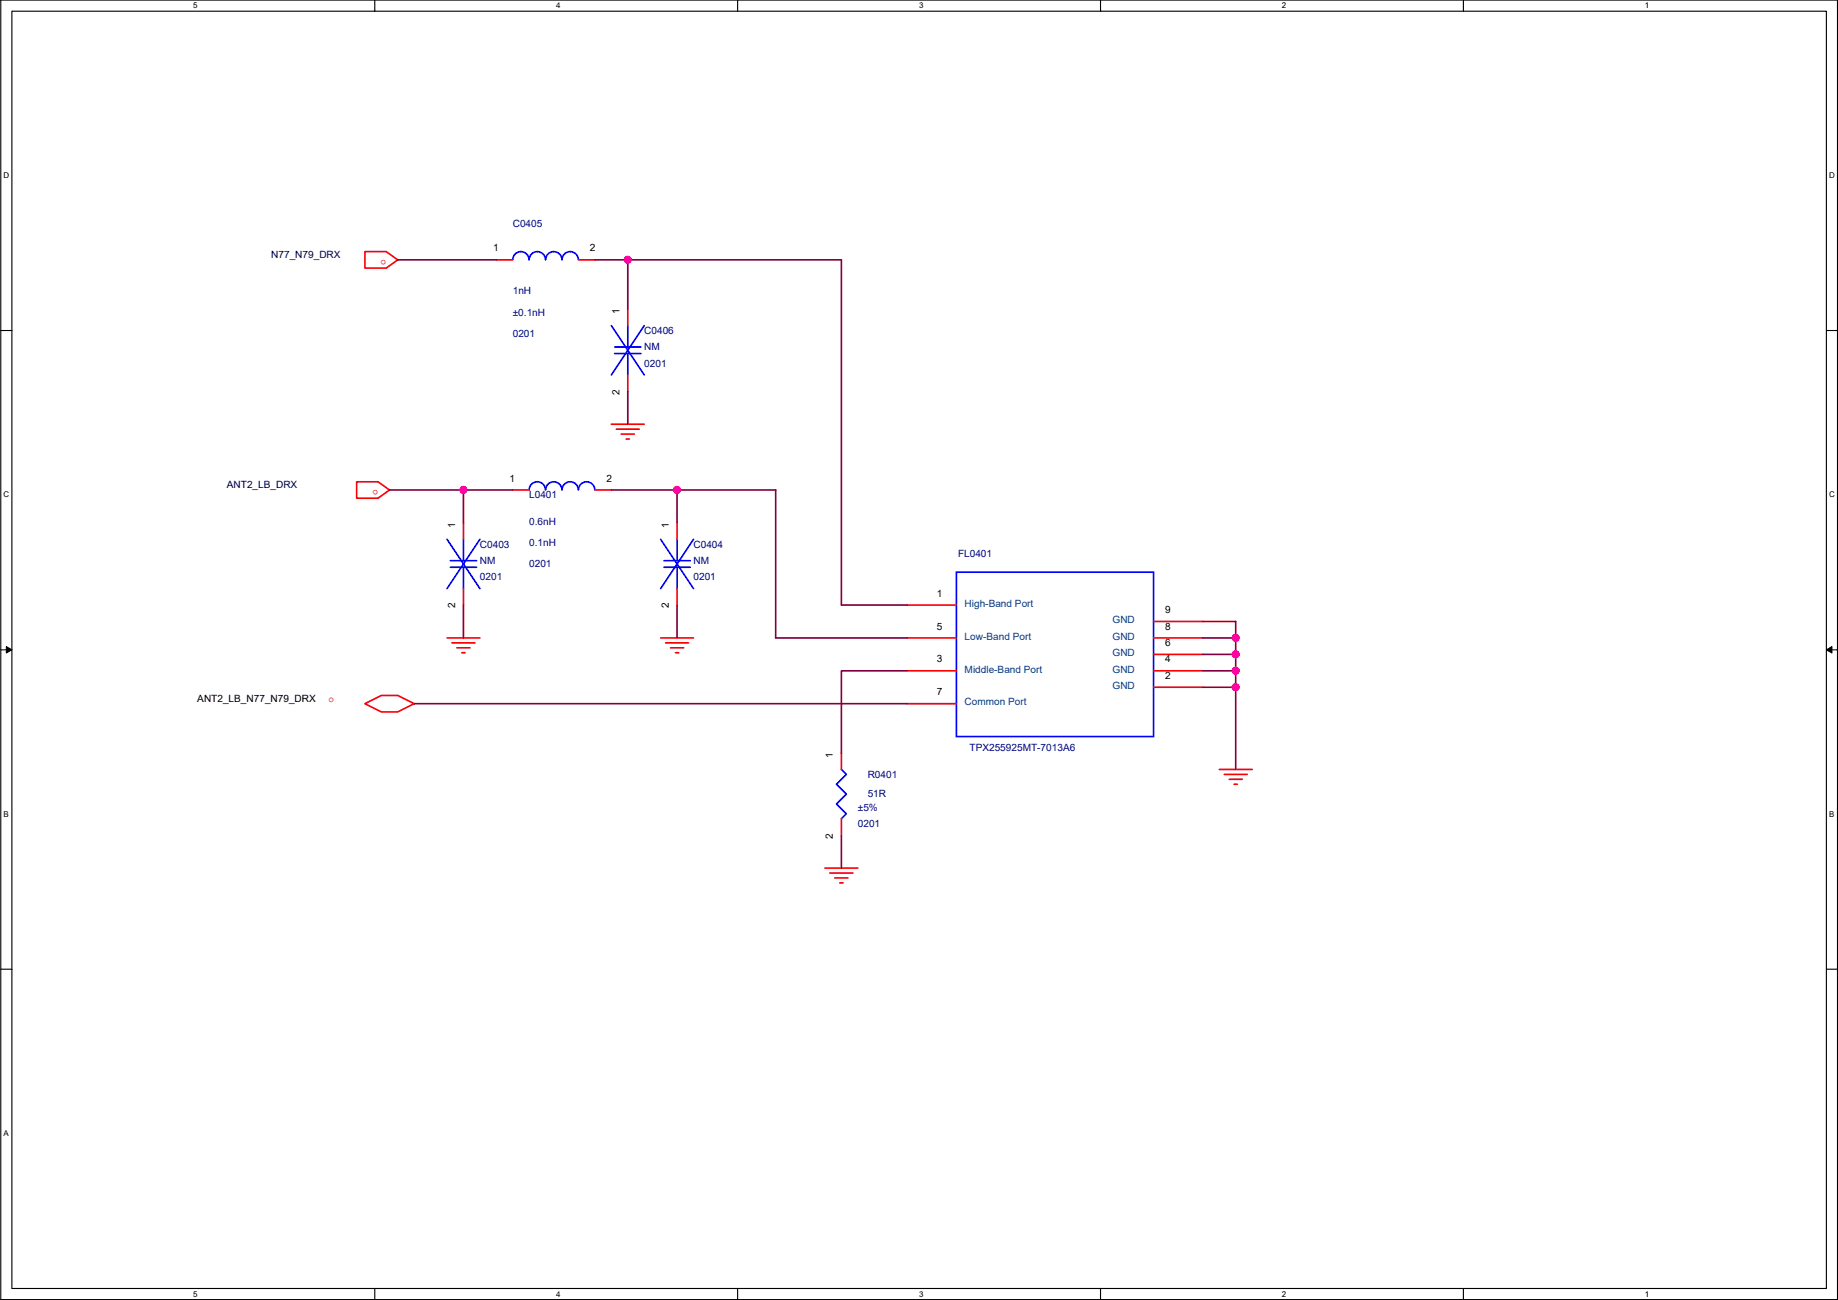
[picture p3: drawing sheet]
<svg xmlns="http://www.w3.org/2000/svg" width="420mm" height="297mm" viewBox="0 0 420 297" stroke-linecap="round" stroke-linejoin="round" font-family="sans-serif">
<path d="M.2 0h419.8v296.9h-419.8zM2.7 2.6h414.8v291.8h-414.8z" fill="none" stroke="#000" stroke-width=".25"/>
<g fill="#fff">
<path d="M44.2 .3h1v2h-1z"/>
<path d="M44.2 294.7h1v2h-1z"/>
</g>
<path d="M85.7 0v2.6M85.7 294.4v2.5" fill="none" stroke="#000" stroke-width=".25"/>
<g fill="#fff">
<path d="M127.1 .3h1v2h-1z"/>
<path d="M127.1 294.7h1v2h-1z"/>
</g>
<path d="M168.6 0v2.6M168.6 294.4v2.5" fill="none" stroke="#000" stroke-width=".25"/>
<g fill="#fff">
<path d="M210.1 .3h1v2h-1z"/>
<path d="M210.1 294.7h1v2h-1z"/>
</g>
<path d="M251.6 0v2.6M251.6 294.4v2.5" fill="none" stroke="#000" stroke-width=".25"/>
<g fill="#fff">
<path d="M293 .3h1v2h-1z"/>
<path d="M293 294.7h1v2h-1z"/>
</g>
<path d="M334.5 0v2.6M334.5 294.4v2.5" fill="none" stroke="#000" stroke-width=".25"/>
<g fill="#fff">
<path d="M376 .3h1v2h-1z"/>
<path d="M376 294.7h1v2h-1z"/>
<path d="M.8 39h1.3v2.1h-1.3z"/>
<path d="M418.1 39h1.3v2.1h-1.3z"/>
<path d="M.8 112h1.3v2h-1.3z"/>
<path d="M418.1 112h1.3v2h-1.3z"/>
</g>
<path d="M.2 75.5h2.5M417.5 75.5h2.5" fill="none" stroke="#000" stroke-width=".25"/>
<g fill="#fff">
<path d="M.8 185h1.2v2h-1.2z"/>
<path d="M418.1 185h1.2v2h-1.2z"/>
</g>
<path d="M.2 148.5h2.5M417.5 148.5h2.5" fill="none" stroke="#000" stroke-width=".25"/>
<path d="M1.4 147.7l1.3 .8-1.3 .7zM417.5 148.5l1.3-.8v1.5z" fill="#000" stroke="#000" stroke-width=".23"/>
<path d="M.8 257.9h1.2v2h-1.2z" fill="#fff"/>
<path d="M.2 221.4h2.5M417.5 221.4h2.5" fill="none" stroke="#000" stroke-width=".25"/>
<g fill="none" stroke="#f00" stroke-width=".38">
<path d="M83.4 57.5h4.9l2.6 1.9-2.6 1.9h-4.9zM113.5 59.4h3.7M132.2 59.4h3.8M143.5 70.6v3.8M139.8 96.9h7.5M140.9 98.1h5.2M142 99.2h3M143.5 85.7v3.7M81.5 110.1h4.9l2.6 1.9-2.6 1.8h-4.9zM105.9 119.5v3.7M117.2 112h3.8M136 112h3.8"/>
<path d="M143.1 100.3h.8M154.8 119.5v3.7M105.9 134.5v3.8M154.8 134.5v3.8M207.4 138.3h11.2M102.2 145.8h7.5M103.3 146.9h5.3M104.4 148h3.1M105.6 149.1h.7M151 145.8h7.5M152.1 146.9h5.3M153.3 148h3"/>
<path d="M154.4 149.1h.8M207.4 153.3h11.2M207.4 145.8h11.2M263.7 157h11.3M263.7 153.3h11.3M263.7 149.5h11.3M263.7 145.8h11.3M263.7 142h11.3M83.4 160.8l3.8-1.9h3.7l3.8 1.9-3.8 1.9h-3.7zM192.3 172.1v3.7M207.4 160.8h11.2M278.7 175.8h7.5"/>
<path d="M279.9 176.9h5.2M281 178.1h3M282.1 179.2h.8M188.6 198.3h7.5M189.7 199.5h5.3M192.3 187.1v3.7M190.8 200.6h3M192 201.7h.7"/>
</g>
<g fill="none" stroke="#00f" stroke-width=".38">
<path d="M120.9 59.3a1.86 1.86 0 0 0-1.8-1.8 1.86 1.86 0 0 0-1.9 1.8M124.7 59.3a1.86 1.86 0 0 0-1.9-1.8 1.86 1.86 0 0 0-1.8 1.8M132.2 59.3a1.88 1.88 0 0 0-1.9-1.8 1.88 1.88 0 0 0-1.8 1.8 1.86 1.86 0 0 0-1.9-1.8 1.86 1.86 0 0 0-1.9 1.8M139.8 74.4l7.5 11.3M140.5 79.3h6M143.5 74.4v4.9M147.3 74.4l-7.5 11.3M140.5 80.8h6M143.5 80.8v4.9M124.7 111.9a1.86 1.86 0 0 0-1.9-1.8 1.86 1.86 0 0 0-1.8 1.8M132.2 111.9a1.88 1.88 0 0 0-1.9-1.8 1.88 1.88 0 0 0-1.8 1.8 1.86 1.86 0 0 0-1.9-1.8 1.86 1.86 0 0 0-1.9 1.8M136 111.9a1.86 1.86 0 0 0-1.9-1.8 1.86 1.86 0 0 0-1.9 1.8"/>
<path d="M102.2 123.2l7.5 11.3M102.9 128.1h6.1M102.9 129.6h6.1M105.9 123.2v4.9M105.9 129.6v4.9M109.7 123.2l-7.5 11.3M151 123.2l7.5 11.3M151.8 128.1h6M151.8 129.6h6M154.8 123.2v4.9M154.8 129.6v4.9M158.5 123.2l-7.5 11.3"/>
<path d="M218.6 130.7h45.1v37.6h-45.1zM192.3 175.8l1.2 1.1-2.3 2.3 2.3 2.2-2.3 2.3 2.3 2.3-1.2 1.1"/>
</g>
<g fill="none" stroke="#800040" stroke-width=".38">
<path d="M90.9 59.4h22.6M136 59.4h7.5M143.5 70.6v-11.2h48.8v78.9h15.1M143.5 89.4v7.5M89 112h16.9M117.2 112h-11.3v7.5M139.8 112h15M154.8 112v7.5M154.8 112h22.5v33.8h30.1M105.9 138.3v7.5M154.8 138.3v7.5M207.4 153.3h-15.1v18.8"/>
<path d="M275 142h7.5v3.8M275 145.8h7.5M275 149.5h7.5M275 153.3h7.5M275 157h7.5M282.5 145.8v3.7M282.5 149.5v3.8M282.5 153.3v3.7M282.5 157v18.8M94.7 160.8h112.7M192.3 190.8v7.5"/>
</g>
<g fill="#f0f" stroke="#f0f" stroke-width=".38">
<circle cx="105.9" cy="111.9" r=".74"/>
<circle cx="154.8" cy="111.9" r=".74"/>
<circle cx="282.5" cy="145.7" r=".74"/>
<circle cx="282.5" cy="153.3" r=".74"/>
<circle cx="282.5" cy="149.5" r=".74"/>
<circle cx="282.5" cy="157" r=".74"/>
<circle cx="143.5" cy="59.4" r=".74"/>
</g>
<g font-size="2.3" fill="#000080">
<text x="117.2" y="51.9">C0405</text>
<text x="117.2" y="67.3">1nH</text>
<text x="117.2" y="72.2">±0.1nH</text>
<text x="117.2" y="77">0201</text>
<text x="147.3" y="76.3">C0406</text>
<text x="147.3" y="80.1">NM</text>
<text x="147.3" y="83.8">0201</text>
<text x="121" y="113.9">L0401</text>
<text x="121" y="119.9">0.6nH</text>
<text x="109.7" y="125.1">C0403</text>
<text x="121" y="124.7">0.1nH</text>
<text x="158.5" y="125.1">C0404</text>
<text x="109.7" y="128.9">NM</text>
<text x="121" y="129.6">0201</text>
<text x="158.5" y="128.9">NM</text>
<text x="219" y="127.4">FL0401</text>
<text x="109.7" y="132.6">0201</text>
<text x="158.5" y="132.6">0201</text>
<text x="221.6" y="171.7">TPX255925MT-7013A6</text>
<text x="198.3" y="177.7">R0401</text>
<text x="196.1" y="185.2">±5%</text>
<text x="198.3" y="182.2">51R</text>
<text x="196.1" y="189">0201</text>
</g>
<g font-size="2.3" fill="#000040">
<text x="62" y="59">N77_N79_DRX</text>
<text x="51.9" y="111.6">ANT2_LB_DRX</text>
</g>
<g font-size="2.3" fill="#f00">
<text x="88.3" y="59.3" transform="rotate(180 88.3 59.3)">o</text>
<text x="86.4" y="111.9" transform="rotate(180 86.4 111.9)">o</text>
<text x="75.1" y="160.5">o</text>
</g>
<g font-size="2.3">
<text x="112.7" y="57.5">1</text>
<text x="134.9" y="57.5">2</text>
<text x="141.6" y="71.8" transform="rotate(-90 141.6 71.8)">1</text>
<text x="141.6" y="90.2" transform="rotate(-90 141.6 90.2)">2</text>
<text x="116.5" y="110">1</text>
<text x="138.6" y="110">2</text>
<text x="104" y="120.6" transform="rotate(-90 104 120.6)">1</text>
<text x="152.9" y="120.6" transform="rotate(-90 152.9 120.6)">1</text>
<text x="214.1" y="136.3">1</text>
<text x="104" y="139" transform="rotate(-90 104 139)">2</text>
<text x="152.9" y="139" transform="rotate(-90 152.9 139)">2</text>
<text x="214.1" y="143.8">5</text>
<text x="266.3" y="143.8">8</text>
<text x="266.3" y="140.1">9</text>
<text x="266.3" y="147.6">6</text>
<text x="214.1" y="151.4">3</text>
<text x="266.3" y="155.1">2</text>
<text x="266.3" y="151.4">4</text>
<text x="45.1" y="160.5">ANT2_LB_N77_N79_DRX</text>
<text x="214.1" y="158.9">7</text>
<text x="190.4" y="173.2" transform="rotate(-90 190.4 173.2)">1</text>
<text x="190.4" y="191.6" transform="rotate(-90 190.4 191.6)">2</text>
</g>
<g font-size="2.3" fill="#004080">
<text x="220.5" y="138.6">High-Band Port</text>
<text x="254.3" y="142.4">GND</text>
<text x="220.5" y="146.2">Low-Band Port</text>
<text x="254.3" y="149.9">GND</text>
<text x="254.3" y="146.2">GND</text>
<text x="220.5" y="153.7">Middle-Band Port</text>
<text x="254.3" y="153.7">GND</text>
<text x="220.5" y="161.2">Common Port</text>
<text x="254.3" y="157.4">GND</text>
</g>
<g font-size="1.8">
<text x="44.2" y="1.9">5</text>
<text x="127.1" y="1.9">4</text>
<text x="210.1" y="1.9">3</text>
<text x="293" y="1.9">2</text>
<text x="376" y="1.9">1</text>
<text x=".8" y="40.7">D</text>
<text x="418.1" y="40.7">D</text>
<text x=".8" y="113.6">C</text>
<text x="418.1" y="113.6">C</text>
<text x=".8" y="186.6">B</text>
<text x="418.1" y="186.6">B</text>
<text x=".8" y="259.5">A</text>
<text x="44.2" y="296.3">5</text>
<text x="127.1" y="296.3">4</text>
<text x="210.1" y="296.3">3</text>
<text x="293" y="296.3">2</text>
<text x="376" y="296.3">1</text>
</g>
</svg>
